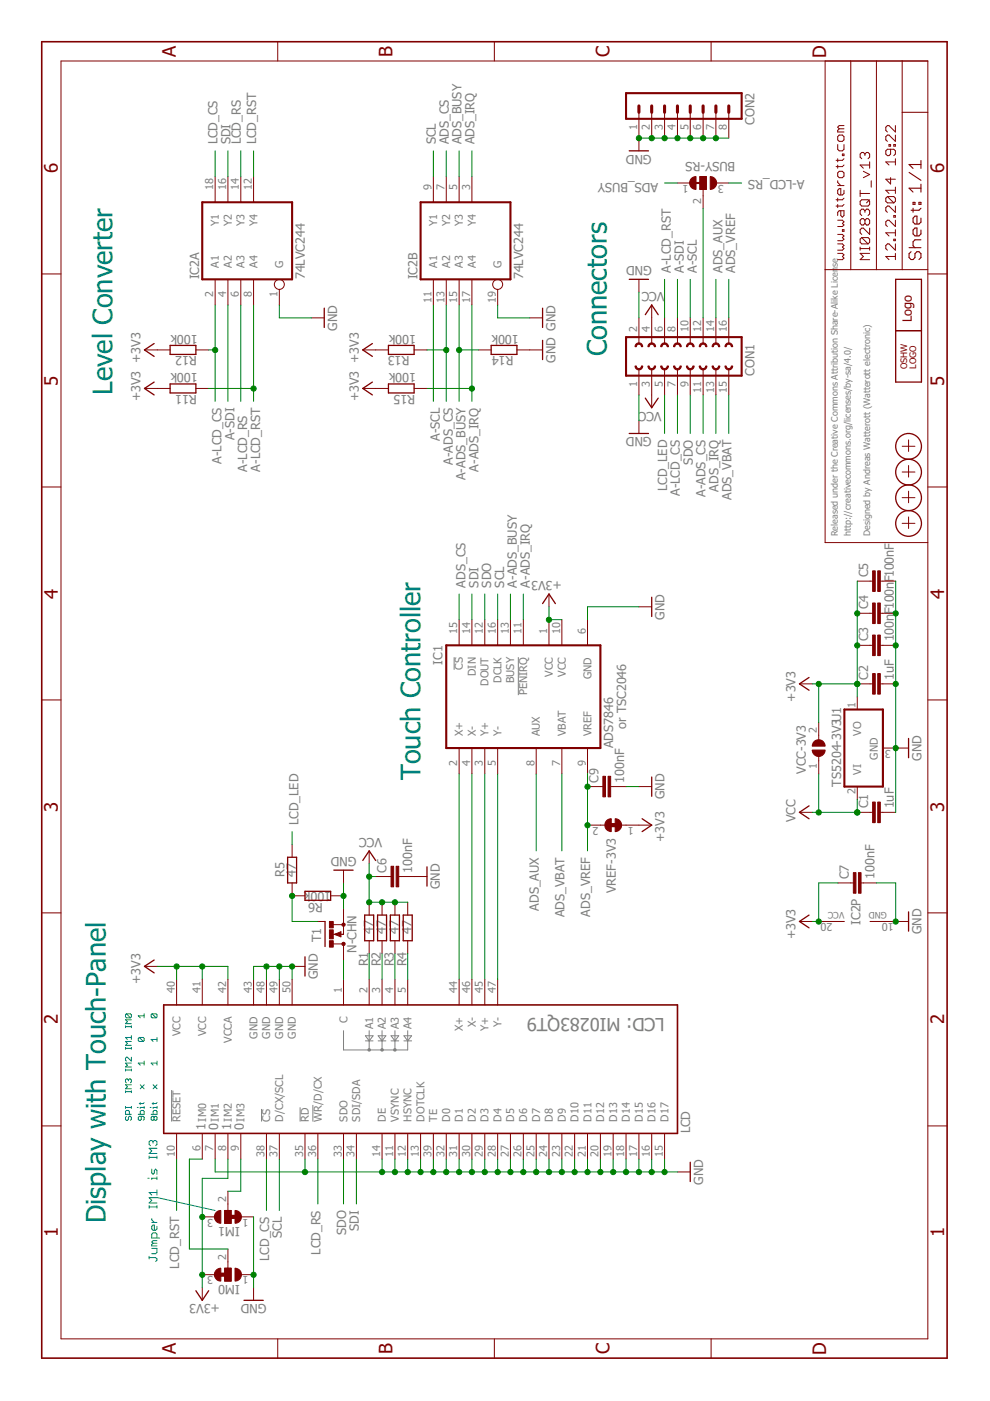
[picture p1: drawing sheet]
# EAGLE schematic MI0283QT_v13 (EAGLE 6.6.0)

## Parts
BUSY-RS  SJ2W  [SJ_2]
C1  1uF  C-EUC0603  [C0603]
C2  1uF  C-EUC0603  [C0603]
C3  100nF  C-EUC0603  [C0603]
C4  100nF  C-EUC0603  [C0603]
C5  100nF  C-EUC0603  [C0603]
C6  100nF  C-EUC0603  [C0603]
C7  100nF  C-EUC0603  [C0603]
C9  100nF  C-EUC0603  [C0603]
CON1  FE08-2  [FE08-2]
CON2  MA08-1  [MA08-1]
IC1  ADS7846  [SSOP16]
IC2  74LVC244  74HC244DW  [SO20W]
IM0  SJ2W  [SJ_2]
IM1  SJ2W  [SJ_2]
LCD  MI0283QT9  [MI0283QT9]
LOGO1  OSHW_LOGO_6MILX0150-NT  [OSHW_6X150_NOTEXT]
R1  47  R-EU_R0603  [R0603]
R2  47  R-EU_R0603  [R0603]
R3  47  R-EU_R0603  [R0603]
R4  47  R-EU_R0603  [R0603]
R5  47  R-EU_R0603  [R0603]
R6  100k  R-EU_R0603  [R0603]
R11  100k  R-EU_R0603  [R0603]
R12  100k  R-EU_R0603  [R0603]
R13  100k  R-EU_R0603  [R0603]
R14  100k  R-EU_R0603  [R0603]
R15  100k  R-EU_R0603  [R0603]
T1  N-CHN  IRLML2502  [MICRO3]
U1  TS5204-3V3  TS5204  [SOT23]
U$1  WE-LOGO  WE-LOGOPLACE  [WE-LOGO]
VCC-3V3  SJ  [SJ]
VREF-3V3  SJ  [SJ]
X1  PASSER  [PASSER]
X2  PASSER  [PASSER]
X3  PASSER  [PASSER]
X4  PASSER  [PASSER]

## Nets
+3V3: C2.1 C3.1 C4.1 C5.1 C7.1 IC1.1(VCC) IC1.10(VCC) IC2.20(P:VCC) IM0.3 IM1.3 LCD.8(IM2) LCD.40(VCC) LCD.41(VCC) LCD.42(VCCA) R11.2 R12.2 R13.2 R15.2 U1.1(VO) VCC-3V3.2 VREF-3V3.1
A-ADS_BUSY: IC1.13(BUSY) IC2.15(B:A3) R14.1
A-ADS_CS: CON1.11 IC2.13(B:A2) R13.1
A-ADS_IRQ: IC1.11(!PENIRQ) IC2.17(B:A4) R15.1
A-LCD_CS: CON1.7 IC2.2(A:A1) R12.1
A-LCD_RS: BUSY-RS.3 IC2.6(A:A3)
A-LCD_RST: CON1.6 IC2.8(A:A4) R11.1
A-SCL: CON1.10 IC2.11(B:A1)
A-SDI: CON1.8 IC2.4(A:A2)
ADS_AUX: CON1.14 IC1.8(AUX)
ADS_BUSY: BUSY-RS.1 IC2.5(B:Y3)
ADS_CS: IC1.15(!CS) IC2.7(B:Y2)
ADS_IRQ: CON1.13 IC2.3(B:Y4)
ADS_VBAT: CON1.15 IC1.7(VBAT)
ADS_VREF: C9.1 CON1.16 IC1.9(VREF) VREF-3V3.2
C: LCD.1(C) T1.3(D)
GND: C1.2 C2.2 C3.2 C4.2 C5.2 C6.2 C7.2 C9.2 CON1.1 CON1.2 CON2.1 CON2.2 CON2.3 CON2.4 CON2.5 CON2.6 CON2.7 CON2.8 IC1.6(GND) IC2.1(A:G) IC2.10(P:GND) IC2.19(B:G) IM0.1 IM1.1 LCD.7(IM1) LCD.11(VSYNC) LCD.12(HSYNC) LCD.13(DOTCLK) LCD.14(DE) LCD.15(D17) LCD.16(D16) LCD.17(D15) LCD.18(D14) LCD.19(D13) LCD.20(D12) LCD.21(D11) LCD.22(D10) LCD.23(D9) LCD.24(D8) LCD.25(D7) LCD.26(D6) LCD.27(D5) LCD.28(D4) LCD.29(D3) LCD.30(D2) LCD.31(D1) LCD.32(D0) LCD.35(!RD) LCD.39(TE) LCD.43(GND) LCD.48(GND) LCD.49(GND) LCD.50(GND) R6.2 R14.2 T1.2(S) U1.3(GND)
IM0: IM0.2 LCD.6(IM0)
LCD_CS: IC2.18(A:Y1) LCD.38(!CS)
LCD_LED: CON1.5 R5.2
LCD_RS: IC2.14(A:Y3) LCD.36(!WR!/D/CX)
LCD_RST: IC2.12(A:Y4) LCD.10(!RESET)
LED_A1: LCD.2(A1) R1.1
LED_A2: LCD.3(A2) R2.1
LED_A3: LCD.4(A3) R3.1
LED_A4: LCD.5(A4) R4.1
LEDPWM: R5.1 R6.1 T1.1(G)
N$1: IC1.5(Y-) LCD.47(Y-)
N$2: IC1.3(Y+) LCD.45(Y+)
N$3: IC1.4(X-) LCD.46(X-)
N$4: IC1.2(X+) LCD.44(X+)
N$5: IM1.2 LCD.9(IM3)
N$6: BUSY-RS.2 CON1.12
SCL: IC1.16(DCLK) IC2.9(B:Y1) LCD.37(D/CX/SCL)
SDI: IC1.14(DIN) IC2.16(A:Y2) LCD.34(SDI/SDA)
SDO: CON1.9 IC1.12(DOUT) LCD.33(SDO)
VCC: C1.1 C6.1 CON1.3 CON1.4 R1.2 R2.2 R3.2 R4.2 U1.2(VI) VCC-3V3.1

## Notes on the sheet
- Display with Touch-Panel | Level Converter
- SPI  IM3 IM2 IM1 IM0
- 9bit  x   1   0   1
- Jumper IM1 is IM3 | 8bit  x   1   1   0
- 1
- 0
- 1
- 0
- Touch Controller
- Connectors
- or TSC2046
- Released under the Creative Commons Attribution Share-Alike License
- http://creativecommons.org/licenses/by-sa/4.0/
- Designed by Andreas Watterott (Watterott electronic)
